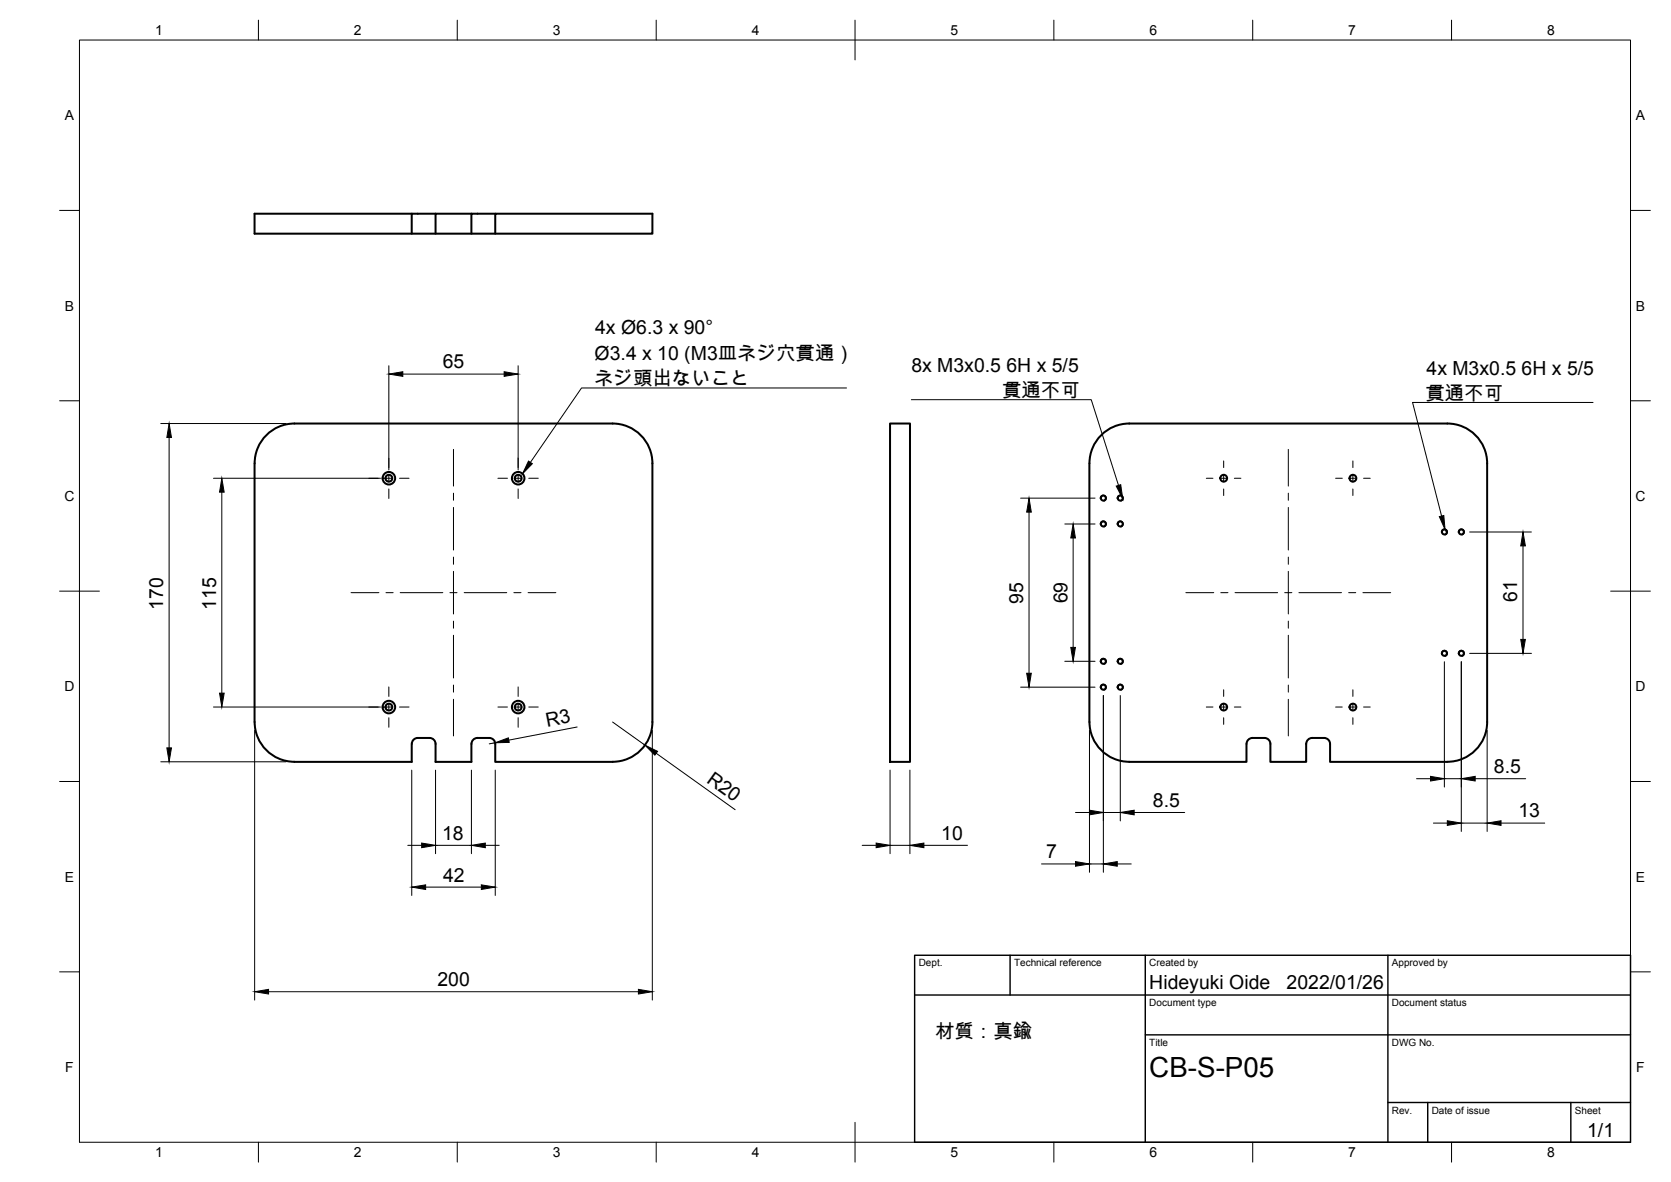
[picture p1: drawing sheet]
<svg xmlns="http://www.w3.org/2000/svg" width="420mm" height="297mm" viewBox="0 0 420 297" stroke-linecap="round" stroke-linejoin="round" font-family="sans-serif">
<g fill="none" stroke="#000" stroke-width=".51">
<path d="M103.5 53.7h-39.5v5h100v-5h-39.5v5M109.5 53.7h-6v5M118.5 53.7h-9v5M124.5 53.7h-6v5M64 116.4v65M154 106.4h-80a10 10 0 0 0-10 10M154 106.4a10 10 0 0 1 10 10v65M223.8 106.4h5v85.1h-5zM64 181.4a10 10 0 0 0 10 10M74 191.5h29.5v-4.6a1.49 1.49 0 0 1 1.5-1.5h3a1.49 1.49 0 0 1 1.5 1.5v4.6h9v-4.5a1.54 1.54 0 0 1 1.5-1.6h3a1.49 1.49 0 0 1 1.5 1.5v4.6h29.5M164 181.4a10 10 0 0 1-10 10M273.9 181.4v-65a10 10 0 0 1 10-10h80a10 10 0 0 1 10 10v65"/>
<path d="M273.9 181.4a10 10 0 0 0 10 10M332.9 185.4h-3a1.52 1.52 0 0 0-1.5 1.6v4.5h-9v-4.6a1.49 1.49 0 0 0-1.5-1.5h-3a1.52 1.52 0 0 0-1.5 1.6v4.5h-29.5M332.9 185.4a1.49 1.49 0 0 1 1.5 1.5v4.6h29.5M373.9 181.4a10 10 0 0 1-10 10"/>
<circle cx="97.8" cy="120.2" r=".86"/>
<circle cx="97.8" cy="120.2" r="1.58"/>
<circle cx="130.3" cy="120.2" r=".86"/>
<circle cx="130.3" cy="120.2" r="1.58"/>
<circle cx="277.4" cy="131.7" r=".62"/>
<circle cx="277.4" cy="125.2" r=".62"/>
<circle cx="281.7" cy="125.2" r=".62"/>
<circle cx="281.7" cy="131.7" r=".62"/>
<circle cx="307.7" cy="120.2" r=".86"/>
<circle cx="340.2" cy="120.2" r=".86"/>
<circle cx="363.2" cy="133.7" r=".62"/>
<circle cx="367.4" cy="133.7" r=".62"/>
<circle cx="97.8" cy="177.7" r=".86"/>
<circle cx="97.8" cy="177.7" r="1.58"/>
<circle cx="130.3" cy="177.7" r=".86"/>
<circle cx="130.3" cy="177.7" r="1.58"/>
<circle cx="277.4" cy="172.7" r=".62"/>
<circle cx="277.4" cy="166.2" r=".62"/>
<circle cx="281.7" cy="172.7" r=".62"/>
<circle cx="281.7" cy="166.2" r=".62"/>
<circle cx="307.7" cy="177.7" r=".86"/>
<circle cx="340.2" cy="177.7" r=".86"/>
<circle cx="363.2" cy="164.2" r=".62"/>
<circle cx="367.4" cy="164.2" r=".62"/>
</g>
<path d="M276.7 131.8a.77 .77 0 0 1 .6-.9 .77 .77 0 0 1 .9 .6 .77 .77 0 0 1-.6 .9M276.7 125.3a.77 .77 0 0 1 .6-.9 .77 .77 0 0 1 .9 .6 .77 .77 0 0 1-.6 .9M280.9 125.3a.77 .77 0 0 1 .6-.9 .77 .77 0 0 1 .9 .6 .77 .77 0 0 1-.6 .9M280.9 131.8a.77 .77 0 0 1 .6-.9 .77 .77 0 0 1 .9 .6 .77 .77 0 0 1-.6 .9M362.4 133.8a.77 .77 0 0 1 .7-.9 .77 .77 0 0 1 .8 .7 .77 .77 0 0 1-.6 .8M366.7 133.8a.77 .77 0 0 1 .6-.9 .77 .77 0 0 1 .9 .7 .77 .77 0 0 1-.6 .8M276.7 172.8a.77 .77 0 0 1 .6-.9 .77 .77 0 0 1 .9 .7 .77 .77 0 0 1-.6 .9M276.7 166.3a.77 .77 0 0 1 .6-.9 .77 .77 0 0 1 .9 .7 .77 .77 0 0 1-.6 .9M280.9 166.3a.77 .77 0 0 1 .6-.9 .77 .77 0 0 1 .9 .7 .77 .77 0 0 1-.6 .9M280.9 172.8a.77 .77 0 0 1 .6-.9 .77 .77 0 0 1 .9 .7 .77 .77 0 0 1-.6 .9M362.4 164.3a.77 .77 0 0 1 .7-.9 .77 .77 0 0 1 .8 .7 .77 .77 0 0 1-.6 .8M366.7 164.3a.77 .77 0 0 1 .6-.9 .77 .77 0 0 1 .9 .7 .77 .77 0 0 1-.6 .8" fill="none" stroke="#000" stroke-width=".25"/>
<!-- layer: Border -->
<g fill="none" stroke="#000" stroke-width=".25">
<path d="M20 10.1h390v276.9h-390zM65 5.1v5M115 5.1v5M165 5.1v5M215 5.1v10M265 5.1v5M315 5.1v5M365 5.1v5M15 52.9h5M410 52.9h5M15 100.7h5M410 100.7h5"/>
<path d="M15 148.6h10M405 148.6h10M15 196.4h5M410 196.4h5M15 244.2h5M410 244.2h5M65 287v5M115 287v5M165 287v5M215 282.1v9.9M265 287v5M315 287v5"/>
<path d="M365 287v5"/>
</g>
<!-- layer: TitleBlock -->
<path d="M230 240.1h180v46.9h-180zM230 250h180M254 240.1v9.9M288 240.1v46.9M349 240.1v46.9M288 260.1h122M349 277.1h61M359 277.1v9.9M395 277.1v9.9" fill="none" stroke="#000" stroke-width=".36"/>
<!-- layer: Dimensions -->
<g fill="none" stroke="#000" stroke-width=".25">
<path d="M97.8 91.9v26.2M101.3 94h25.5M130.3 91.9v26.2M40.4 106.4h31.5M42.5 109.9v78M53.7 120.2h42M55.8 123.7v50.5M256.6 125.2h18.7M258.7 128.7v40.5M267.7 131.7h7.6M269.8 135.2v27.5M369.5 133.7h15.6"/>
<path d="M382.9 137.2v23.5M53.7 177.7h42M256.6 172.7h18.7M267.7 166.2h7.6M277.4 174.8v44.4M281.7 174.8v31.5M363.2 166.3v31.5M367.4 166.3v42.6M369.5 164.2h15.6M40.4 191.4h31.5M64 183.5v67.8M103.5 193.5v31.5"/>
<path d="M109.5 193.5v21M118.5 193.5v21M124.5 186.7l-1.5 .2M124.5 193.5v31.5M145.1 182.7l-17.2 3.3M154 181.4l8.2 5.8M164 183.5v67.8M165 189.3l19.8 14.2M223.8 193.5v21M228.8 193.5v21M273.9 183.5v35.7M356.2 195.7h3.5"/>
<path d="M363.2 195.7h4.2M370.9 195.7h12.7M373.9 183.5v25.4M102.5 212.4h3.5M109.5 212.4h9M122 212.4h3.5M216.8 212.4h3.5M223.8 212.4h5M232.3 212.4h11M261.9 217.1h8.5M270.4 204.2h3.5M273.9 217.1h3.5"/>
<path d="M277.4 204.2h4.3M280.9 217.1h3.5M285.2 204.2h12.7M360.4 206.8h3.5M367.4 206.8h6.5M377.4 206.8h11M107 222.9h14M67.5 249.2h93"/>
</g>
<g fill="#000" stroke="#000" stroke-width=".25">
<path d="M97.8 94l3.5-.6v1.2zM126.8 93.4l3.5 .6-3.5 .6zM42.5 106.4l.6 3.5h-1.1zM55.8 120.2l.6 3.5h-1.2zM258.7 125.2l.6 3.5h-1.2zM269.8 131.7l.6 3.5h-1.2zM382.9 133.7l.6 3.5h-1.1zM55.2 174.2h1.2l-.6 3.5zM258.1 169.2h1.2l-.6 3.5zM269.2 162.7h1.2l-.6 3.5zM382.4 160.7h1.1l-.6 3.5zM42 187.9h1.1l-.6 3.5z"/>
<path d="M124.5 186.7l3.3-1.3 .2 1.2zM162.2 187.2l3.1 1.6-.6 1zM359.7 195.1l3.5 .6-3.5 .6zM367.4 195.7l3.5-.6v1.2zM106 211.9l3.5 .5-3.5 .6zM118.5 212.4l3.5-.5v1.1zM220.3 211.9l3.5 .5-3.5 .6zM228.8 212.4l3.5-.5v1.1zM270.4 216.5l3.5 .6-3.5 .6zM273.9 203.6l3.5 .6-3.5 .6zM277.4 217.1l3.5-.6v1.2zM281.7 204.2l3.5-.6v1.2z"/>
<path d="M363.9 206.3l3.5 .5-3.5 .6zM373.9 206.8l3.5-.5v1.1zM103.5 222.9l3.5-.5v1.1zM121 222.4l3.5 .5-3.5 .6zM64 249.2l3.5-.6v1.2zM160.5 248.6l3.5 .6-3.5 .6z"/>
</g>
<!-- layer: Center Lines -->
<g fill="none" stroke="#000" stroke-width=".25">
<path d="M97.8 115.1v2.4M97.8 119.3v1.8M114 112.9v9.3M130.3 115.1v2.4M130.3 119.3v1.8M307.7 115.8v1.7M307.7 119.3v1.8M323.9 112.9v9.3M340.2 115.8v1.7M340.2 119.3v1.8M92.7 120.2h2.4M96.9 120.2h1.8"/>
<path d="M97.8 122.9v2.4M100.5 120.2h2.3M114 123.9v1.8M114 127.5v10.7M125.2 120.2h2.4M129.4 120.2h1.8M130.3 122.9v2.4M132.9 120.2h2.4M303.3 120.2h1.7M306.8 120.2h1.8M307.7 122.9v1.6M310.4 120.2h1.6"/>
<path d="M323.9 123.9v1.8M323.9 127.5v10.7M335.8 120.2h1.7M339.3 120.2h1.8M340.2 122.9v1.6M342.9 120.2h1.6M88.3 148.9h7M97 148.9h1.8M100.6 148.9h10.7M113.1 148.9h1.8M114 140v1.8M114 143.6v10.7"/>
<path d="M114 156.1v1.8M114 159.6v10.8M116.7 148.9h10.7M129.2 148.9h1.8M132.8 148.9h7M298.2 148.9h7M307 148.9h1.8M310.5 148.9h10.7M323 148.9h1.8M323.9 140v1.8M323.9 143.6v10.7M323.9 156.1v1.8"/>
<path d="M323.9 159.6v10.8M326.6 148.9h10.7M339.1 148.9h1.8M342.7 148.9h7M92.7 177.7h2.4M96.9 177.7h1.8M97.8 172.6v2.4M97.8 176.8v1.8M100.5 177.7h2.3M114 172.2v1.7M114 175.7v9.2M125.2 177.7h2.4"/>
<path d="M129.4 177.7h1.8M130.3 172.6v2.4M130.3 176.8v1.8M132.9 177.7h2.4M303.3 177.7h1.7M306.8 177.7h1.8M307.7 173.3v1.7M307.7 176.8v1.8M310.4 177.7h1.6M323.9 172.2v1.7M323.9 175.7v9.2M335.8 177.7h1.7"/>
<path d="M339.3 177.7h1.8M340.2 173.3v1.7M340.2 176.8v1.8M342.9 177.7h1.6M97.8 180.4v2.4M130.3 180.4v2.4M307.7 180.4v1.6M340.2 180.4v1.6"/>
</g>
<!-- layer: Annotations -->
<path d="M132.9 115.9l1 .6-2.5 2.6zM280.7 122.2l1.1-.4 .5 3.5zM361.9 129.8l1.1-.3 .3 3.6z" fill="#000" stroke="#000" stroke-width=".25"/>
<path d="M212.9 97.5h-66.7l-12.8 18.7M229.2 100.4h45.2l6.8 21.6M400.6 101.1h-45.4l7.3 28.6" fill="none" stroke="#000" stroke-width=".25"/>
<text font-size="7" x="289" y="270.6">CB-S-P05</text>
<g font-size="4.9">
<text x="149.6" y="84">4x Ø6.3 x 90°</text>
<text x="111.3" y="92.5">65</text>
<text x="149.5" y="90.4">Ø3.4 x 10 (M3皿ネジ穴貫通）</text>
<text x="229.2" y="93.4">8x M3x0.5</text>
<text x="253.1" y="93.4">6H x 5/5</text>
<text x="358.7" y="94.1">4x M3x0.5</text>
<text x="382.6" y="94.1">6H x 5/5</text>
<text x="149.4" y="96.8">ネジ頭出ないこと</text>
<text x="252" y="99.7">貫通不可</text>
<text x="358.4" y="100.4">貫通不可</text>
<text x="41.1" y="153.2" transform="rotate(-90 41.1 153.2)">170</text>
<text x="54.3" y="153.2" transform="rotate(-90 54.3 153.2)">115</text>
<text x="257.3" y="151.7" transform="rotate(-90 257.3 151.7)">95</text>
<text x="268.4" y="151.6" transform="rotate(-90 268.4 151.6)">69</text>
<text x="381.5" y="151.3" transform="rotate(-90 381.5 151.3)">61</text>
<text x="137.5" y="182.7" transform="rotate(-11 137.5 182.7)">R3</text>
<text x="177.4" y="196.4" transform="rotate(36 177.4 196.4)">R20</text>
<text x="375.6" y="194.2">8.5</text>
<text x="289.9" y="202.7">8.5</text>
<text x="381.8" y="205.4">13</text>
<text x="111.1" y="211">18</text>
<text x="236.7" y="211">10</text>
<text x="263" y="215.7">7</text>
<text x="111.4" y="221.5">42</text>
<text x="110" y="247.8">200</text>
<text x="289" y="248.5">Hideyuki Oide</text>
<text x="323.5" y="248.5">2022/01/26</text>
<text x="235.1" y="260.7">材質：真鍮</text>
<text x="399.1" y="285.7">1/1</text>
</g>
<g font-size="3.5">
<text x="39" y="8.8">1</text>
<text x="89" y="8.8">2</text>
<text x="139" y="8.8">3</text>
<text x="189" y="8.8">4</text>
<text x="239" y="8.8">5</text>
<text x="289" y="8.8">6</text>
<text x="339" y="8.8">7</text>
<text x="389" y="8.8">8</text>
<text x="16.3" y="30.2">A</text>
<text x="411.3" y="30.2">A</text>
<text x="16.3" y="78">B</text>
<text x="411.3" y="78">B</text>
<text x="16.2" y="125.9">C</text>
<text x="411.2" y="125.9">C</text>
<text x="16.2" y="173.7">D</text>
<text x="411.2" y="173.7">D</text>
<text x="16.3" y="221.6">E</text>
<text x="411.3" y="221.6">E</text>
<text x="16.4" y="269.4">F</text>
<text x="411.4" y="269.4">F</text>
<text x="39" y="290.8">1</text>
<text x="89" y="290.8">2</text>
<text x="139" y="290.8">3</text>
<text x="189" y="290.8">4</text>
<text x="239" y="290.8">5</text>
<text x="289" y="290.8">6</text>
<text x="339" y="290.8">7</text>
<text x="389" y="290.8">8</text>
</g>
<g font-size="2.5">
<text x="231" y="242.9">Dept.</text>
<text x="255" y="242.9">Technical reference</text>
<text x="289" y="242.9">Created by</text>
<text x="350" y="242.9">Approved by</text>
<text x="289" y="252.8">Document type</text>
<text x="350" y="252.8">Document status</text>
<text x="289" y="262.9">Title</text>
<text x="350" y="262.9">DWG No.</text>
<text x="350" y="279.9">Rev.</text>
<text x="360" y="279.9">Date of issue</text>
<text x="396" y="279.9">Sheet</text>
</g>
</svg>
